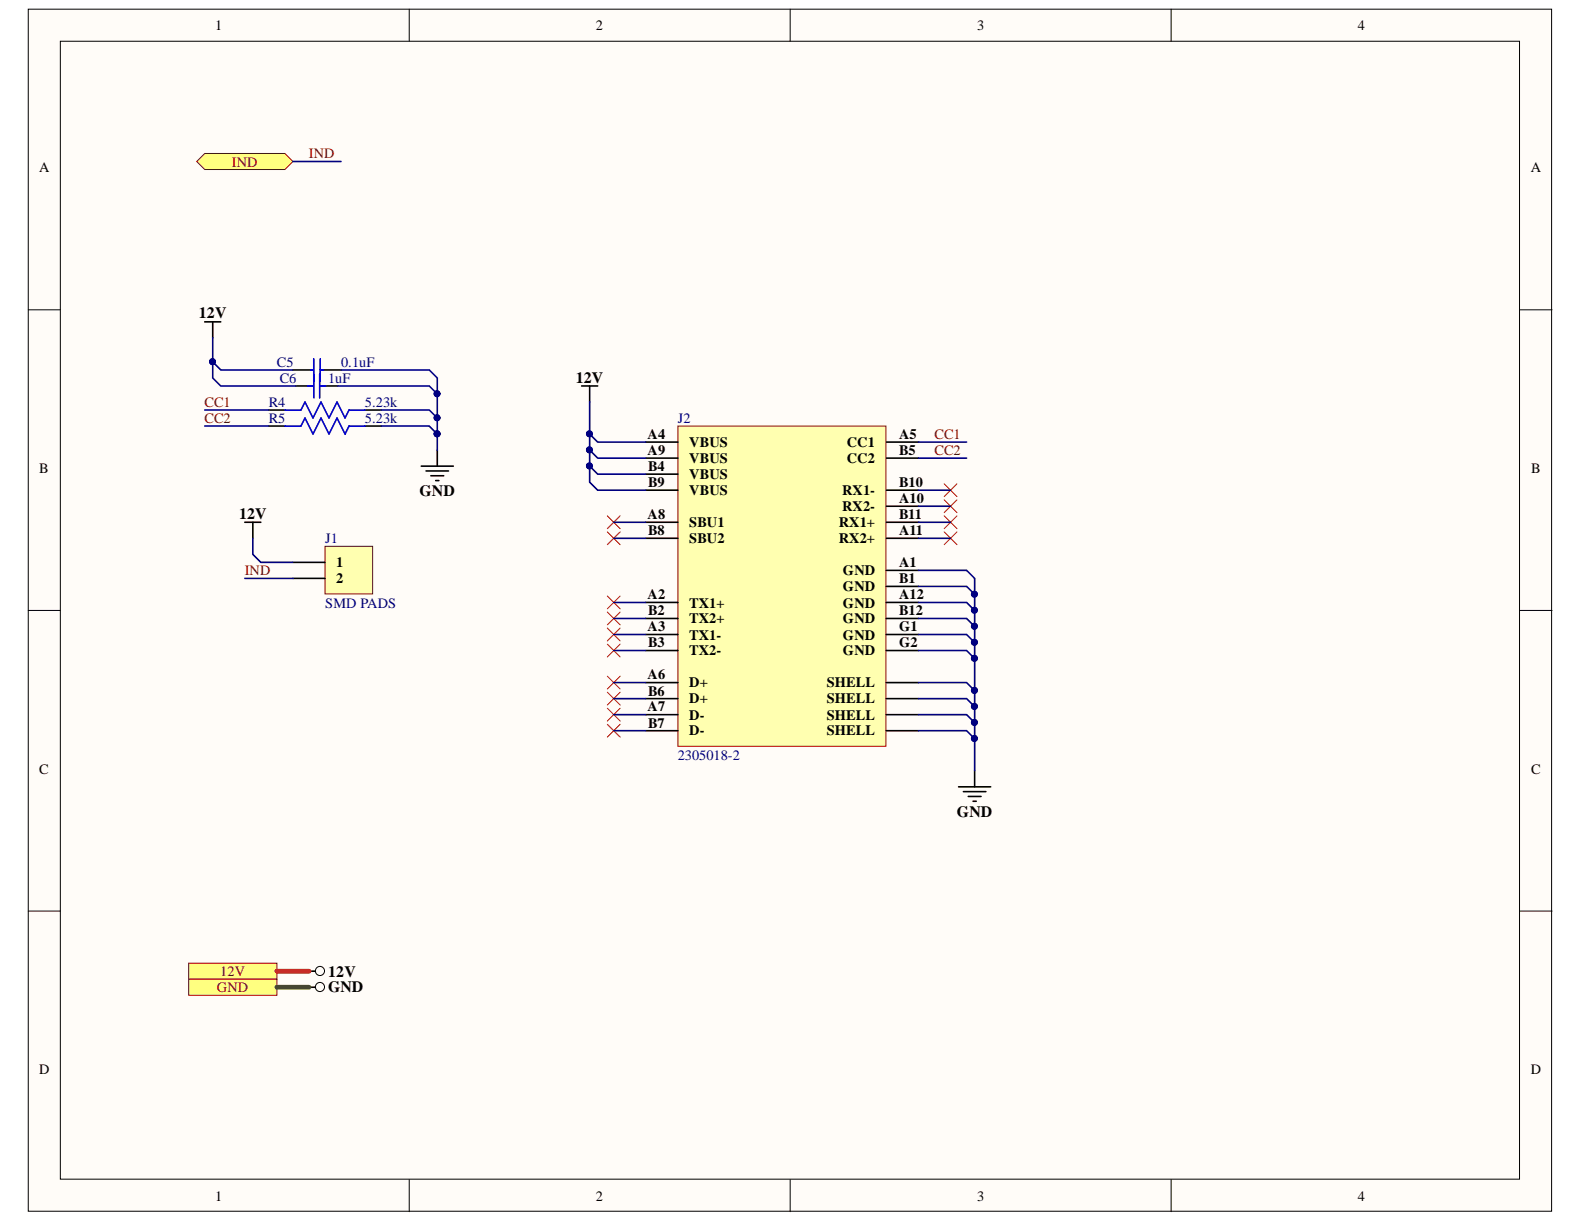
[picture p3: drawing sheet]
<svg xmlns="http://www.w3.org/2000/svg" width="279mm" height="216mm" viewBox="0 0 279 216" stroke-linecap="round" stroke-linejoin="round" font-family="sans-serif">
<g fill="#fffcf8" stroke="#000" stroke-width=".18">
<path d="M5 1.6h268.7v212h-268.7z"/>
<path d="M10.6 7.3h257.4v200.7h-257.4z"/>
</g>
<path d="M72.2 1.6v5.7M139.4 1.6v5.7M206.6 1.6v5.7M5 54.6h5.6M268.1 54.6h5.7M5 107.7h5.6M268.1 107.7h5.7M5 160.7h5.6M268.1 160.7h5.7M72.2 208.1v5.6M139.4 208.1v5.6M206.6 208.1v5.6" fill="none" stroke="#000" stroke-width=".18"/>
<path d="M119.6 75.2h36.7v56.4h-36.7z" fill="#ffffb0" stroke="#800000" stroke-width=".18"/>
<g fill="none" stroke="#000" stroke-width=".28">
<path d="M36.1 56.8h2.8M37.5 56.8v2.8M51.7 65.3h3.6M52.2 68.1h2.8M56.5 65.3h3.7M56.7 68.1h2.9M77.1 79.4v2.8M102.6 68.1h2.8M104 68.1v2.8M113.9 78h5.7M156.4 78h5.6M74.3 82.2h5.7"/>
<path d="M75.2 83.1h3.9M76 83.9h2.3M76.8 84.8h.6M113.9 92.1h5.7M113.9 80.8h5.7M113.9 94.9h5.7M113.9 83.6h5.7M113.9 86.5h5.7M156.4 92.1h5.6M156.4 80.8h5.6M156.4 89.3h5.6M156.4 94.9h5.6"/>
<path d="M156.4 86.5h5.6M113.9 106.3h5.7M113.9 111.9h5.7M113.9 109.1h5.7M113.9 114.7h5.7M156.4 100.6h5.6M156.4 106.3h5.6M156.4 111.9h5.6M156.4 103.4h5.6M156.4 109.1h5.6M156.4 114.7h5.6M113.9 120.4h5.7"/>
<path d="M113.9 126.1h5.7M113.9 123.2h5.7M113.9 128.9h5.7M156.4 120.4h5.6M156.4 126.1h5.6M156.4 123.2h5.6M156.4 128.9h5.6M169.1 138.8h5.6M169.9 139.6h4M171.9 136v2.8M170.8 140.5h2.2M171.6 141.3h.6"/>
</g>
<path d="M54.3 68.1h1M54.8 65.3h.5M55.3 63.3v3.9M55.4 66v4.2M56.4 68.1h1M56.4 66v4.2M56.5 63.3v3.9M56.5 65.3h.5" fill="none" stroke="#00f" stroke-width=".28"/>
<path d="M57.3 96.4h8.4v8.4h-8.4z" fill="#ffffb0" stroke="#800000" stroke-width=".18"/>
<path d="M47.4 72.3h2.9M47.4 75.2h2.9M64.4 72.3h2.8M64.4 75.2h2.8M51.7 99.2h5.6M51.7 102h5.6" fill="none" stroke="#000" stroke-width=".28"/>
<path d="M50.3 72.3h2.8l.7-1.4 1.4 2.8 1.4-2.8 1.4 2.8 1.4-2.8 1.5 2.8 .7-1.4h2.8M50.3 75.2h2.8l.7-1.5 1.4 2.9 1.4-2.9 1.4 2.9 1.4-2.9 1.5 2.9 .7-1.4h2.8" fill="none" stroke="#00f" stroke-width=".28"/>
<path d="M34.7 28.5l1.4-1.4h14.2l1.4 1.4-1.4 1.4h-14.2z" fill-rule="evenodd" fill="#ffff80" stroke="#800000" stroke-width=".18"/>
<path d="M43.2 92.1h2.8M44.6 92.1v2.8M54.5 171.3h1.1M54.5 174.1h1.1" fill="none" stroke="#000" stroke-width=".28"/>
<g fill="none" stroke="#f00" stroke-width=".18">
<path d="M107.1 91l2.3 2.3M107.1 93.8l2.3 2.3M109.4 91l-2.3 2.3M109.4 93.8l-2.3 2.3M166.5 85.3l2.3 2.3M166.5 88.2l2.3 2.2M166.5 91l2.3 2.3M166.5 93.8l2.3 2.3M168.8 85.3l-2.3 2.3M168.8 88.2l-2.3 2.2M168.8 91l-2.3 2.3M168.8 93.8l-2.3 2.3"/>
<path d="M107.1 105.1l2.3 2.3M107.1 108l2.3 2.2M107.1 110.8l2.3 2.3M107.1 113.6l2.3 2.3M107.1 119.3l2.3 2.2M109.4 105.1l-2.3 2.3M109.4 108l-2.3 2.2M109.4 110.8l-2.3 2.3M109.4 113.6l-2.3 2.3M109.4 119.3l-2.3 2.2M107.1 122.1l2.3 2.3M107.1 124.9l2.3 2.3"/>
<path d="M107.1 127.8l2.3 2.2M109.4 122.1l-2.3 2.3M109.4 124.9l-2.3 2.3M109.4 127.8l-2.3 2.2"/>
</g>
<g fill="none" stroke="#000" stroke-width=".18">
<circle cx="56.4" cy="174.1" r=".81"/>
<circle cx="56.4" cy="171.3" r=".81"/>
</g>
<g fill="#ffff80" stroke="#800000" stroke-width=".18">
<path d="M33.3 169.9h15.5v2.8h-15.5z" fill-rule="evenodd"/>
<path d="M33.3 172.7h15.5v2.9h-15.5z" fill-rule="evenodd"/>
</g>
<g fill="none" stroke="#000080" stroke-width=".28">
<path d="M51.7 28.5h8.5M37.5 59.6v7.1l1.4 1.4h13.3M36.1 75.2h11.3M36.1 72.3h11.3M37.5 63.8l1.4 1.5h12.8M59.6 68.1h16.1l1.4 1.4M60.2 65.3h15.5l1.4 1.4v9.9M67.2 75.2h8.5l1.4 1.4M67.2 72.3h8.5l1.4 1.4M77.1 76.6v2.8M104 76.6l1.4 1.4h8.5M104 79.4l1.4 1.4h8.5"/>
<path d="M104 70.9v14.2l1.4 1.4h8.5M162 78h8.5M44.6 94.9v2.9l1.4 1.4h5.7M104 82.2l1.4 1.4h8.5M108.3 92.1h5.6M108.3 94.9h5.6M162 80.8h8.5M162 86.5h5.7M162 89.3h5.7M162 92.1h5.7M162 94.9h5.7M43.2 102h8.5"/>
<path d="M108.3 106.3h5.6M108.3 109.1h5.6M108.3 111.9h5.6M108.3 114.7h5.6M162 103.4h8.5l1.4 1.4M162 106.3h8.5l1.4 1.4M162 109.1h8.5l1.4 1.4M162 111.9h8.5l1.4 1.4M162 114.7h8.5l1.4 1.5M162 100.6h8.5l1.4 1.4v34M108.3 120.4h5.6M108.3 123.2h5.6"/>
<path d="M108.3 126.1h5.6M108.3 128.9h5.6M162 120.4h8.5l1.4 1.4M162 123.2h8.5l1.4 1.4M162 126.1h8.5l1.4 1.4M162 128.9h8.5l1.4 1.4"/>
</g>
<g fill="#000080" stroke="#000080" stroke-width=".18">
<circle cx="171.9" cy="104.8" r=".52"/>
<circle cx="171.9" cy="107.6" r=".52"/>
<circle cx="171.9" cy="110.5" r=".52"/>
<circle cx="171.9" cy="113.3" r=".52"/>
<circle cx="171.9" cy="116.1" r=".52"/>
<circle cx="171.9" cy="121.8" r=".52"/>
<circle cx="171.9" cy="124.6" r=".52"/>
<circle cx="171.9" cy="127.4" r=".52"/>
<circle cx="171.9" cy="130.3" r=".52"/>
<circle cx="104" cy="76.5" r=".52"/>
<circle cx="104" cy="79.4" r=".52"/>
<circle cx="104" cy="82.2" r=".52"/>
<circle cx="77.1" cy="76.5" r=".52"/>
<circle cx="77.1" cy="73.7" r=".52"/>
<circle cx="77.1" cy="69.5" r=".52"/>
<circle cx="37.5" cy="63.8" r=".52"/>
</g>
<path d="M48.8 171.3h5.7" fill="none" stroke="#f00" stroke-width=".85"/>
<path d="M48.8 174.1h5.7" fill="none" stroke="#38761d" stroke-width=".85"/>
<g font-size="2.8">
<text x="35.1" y="56.2">12V</text>
<text x="101.6" y="67.5">12V</text>
<text x="74" y="87.6">GND</text>
<text x="42.2" y="91.5">12V</text>
<text x="168.8" y="144.1">GND</text>
<text x="57.9" y="172.3">12V</text>
<text x="57.9" y="175.1">GND</text>
</g>
<g font-size="2.5">
<text x="37.9" y="5.3">1</text>
<text x="105.1" y="5.3">2</text>
<text x="172.4" y="5.3">3</text>
<text x="239.5" y="5.3">4</text>
<text x="6.9" y="30.4">A</text>
<text x="270" y="30.4">A</text>
<text x="114.2" y="77.4">A4</text>
<text x="158.6" y="77.4">A5</text>
<text x="6.9" y="83.4">B</text>
<text x="114.2" y="80.2">A9</text>
<text x="114.3" y="83.1">B4</text>
<text x="121.6" y="78.9">VBUS</text>
<text x="121.6" y="81.7">VBUS</text>
<text x="149.4" y="78.9">CC1</text>
<text x="149.4" y="81.7">CC2</text>
<text x="158.6" y="80.2">B5</text>
<text x="270.1" y="83.4">B</text>
<text x="114.3" y="85.9">B9</text>
<text x="121.6" y="84.5">VBUS</text>
<text x="121.6" y="87.3">VBUS</text>
<text x="148.5" y="87.3">RX1-</text>
<text x="158.6" y="88.8">A10</text>
<text x="158.6" y="85.9">B10</text>
<text x="114.2" y="91.5">A8</text>
<text x="114.3" y="94.4">B8</text>
<text x="121.6" y="93">SBU1</text>
<text x="121.6" y="95.8">SBU2</text>
<text x="147.9" y="95.8">RX2+</text>
<text x="147.9" y="93">RX1+</text>
<text x="148.5" y="90.2">RX2-</text>
<text x="158.6" y="94.4">A11</text>
<text x="158.6" y="91.5">B11</text>
<text x="59.3" y="100.1">1</text>
<text x="148.7" y="101.5">GND</text>
<text x="158.6" y="100.1">A1</text>
<text x="59.3" y="102.9">2</text>
<text x="114.2" y="105.7">A2</text>
<text x="121.6" y="107.2">TX1+</text>
<text x="148.7" y="107.2">GND</text>
<text x="148.7" y="104.3">GND</text>
<text x="158.6" y="105.7">A12</text>
<text x="158.6" y="102.9">B1</text>
<text x="114.2" y="111.4">A3</text>
<text x="114.3" y="108.5">B2</text>
<text x="121.6" y="112.8">TX1-</text>
<text x="121.6" y="109.9">TX2+</text>
<text x="148.7" y="109.9">GND</text>
<text x="148.7" y="112.8">GND</text>
<text x="158.6" y="108.5">B12</text>
<text x="158.6" y="111.4">G1</text>
<text x="114.2" y="119.8">A6</text>
<text x="114.3" y="114.2">B3</text>
<text x="121.6" y="115.6">TX2-</text>
<text x="148.7" y="115.6">GND</text>
<text x="158.6" y="114.2">G2</text>
<text x="114.2" y="125.5">A7</text>
<text x="114.3" y="122.7">B6</text>
<text x="121.6" y="121.3">D+</text>
<text x="121.6" y="124.1">D+</text>
<text x="145.8" y="121.3">SHELL</text>
<text x="145.8" y="124.1">SHELL</text>
<text x="114.3" y="128.4">B7</text>
<text x="121.6" y="126.9">D-</text>
<text x="121.6" y="129.7">D-</text>
<text x="145.8" y="126.9">SHELL</text>
<text x="145.8" y="129.7">SHELL</text>
<text x="6.9" y="136.5">C</text>
<text x="270.1" y="136.5">C</text>
<text x="6.9" y="189.5">D</text>
<text x="270" y="189.5">D</text>
<text x="37.9" y="211.8">1</text>
<text x="105.1" y="211.8">2</text>
<text x="172.4" y="211.8">3</text>
<text x="239.5" y="211.8">4</text>
</g>
<g font-size="2.5" fill="#800000">
<text x="40.9" y="29.4">IND</text>
<text x="54.5" y="28">IND</text>
<text x="36.1" y="71.8">CC1</text>
<text x="36.1" y="74.6">CC2</text>
<text x="164.8" y="77.4">CC1</text>
<text x="164.8" y="80.2">CC2</text>
<text x="43.2" y="101.5">IND</text>
<text x="38.9" y="172.2">12V</text>
<text x="38.3" y="175">GND</text>
</g>
<g font-size="2.5" fill="#000080">
<text x="48.8" y="64.7">C5</text>
<text x="60.2" y="64.7">0.1uF</text>
<text x="47.4" y="71.8">R4</text>
<text x="49.3" y="67.6">C6</text>
<text x="57.9" y="67.6">1uF</text>
<text x="64.4" y="71.8">5.23k</text>
<text x="47.4" y="74.6">R5</text>
<text x="64.4" y="74.6">5.23k</text>
<text x="119.5" y="74.6">J2</text>
<text x="57.4" y="95.8">J1</text>
<text x="57.4" y="107.2">SMD PADS</text>
<text x="119.5" y="134">2305018-2</text>
</g>
</svg>
